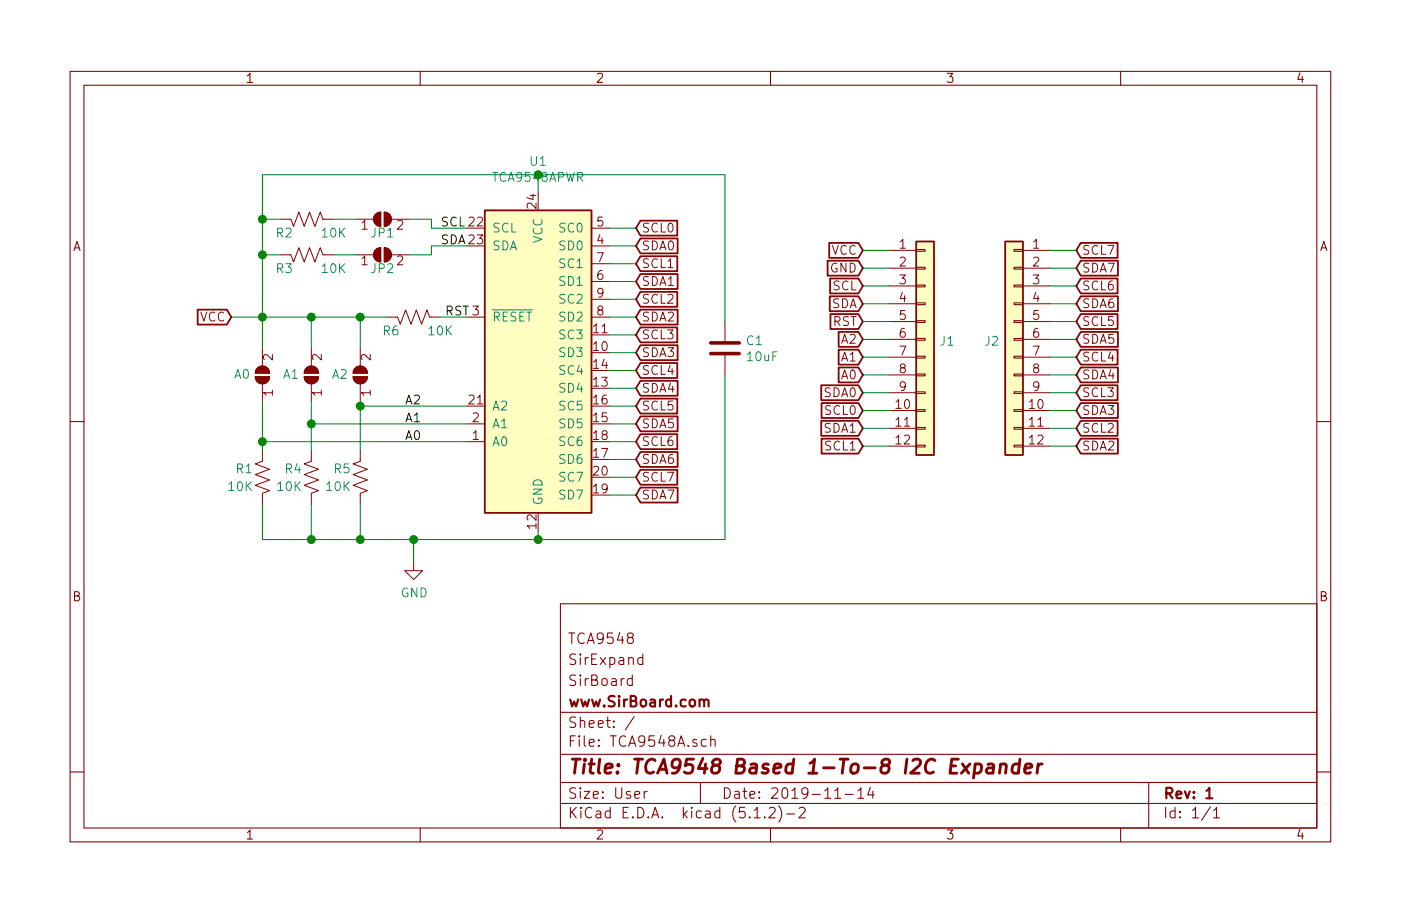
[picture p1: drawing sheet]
EESchema Schematic File Version 4
LIBS:TCA9548A-cache
EELAYER 29 0
EELAYER END
$Descr User 7874 5118
encoding utf-8
Sheet 1 1
Title "TCA9548 Based 1-To-8 I2C Expander"
Date "2019-11-14"
Rev "1"
Comp "www.SirBoard.com"
Comment1 "SirBoard"
Comment2 "SirExpand"
Comment3 "TCA9548"
Comment4 ""
$EndDescr
$Comp
L Device:C C1
U 1 1
P 4075 1950
F 0 "C1" H 4190 1995 50  0000 L CNN
F 1 "10uF" H 4190 1905 50  0000 L CNN
F 2 "Capacitor_SMD:C_0805_2012Metric" H 4113 1800 50  0001 C CNN
F 3 "~" H 4075 1950 50  0001 C CNN
	1    4075 1950
	1    0    0    -1  
$EndComp
$Comp
L Device:R_US R1
U 1 1
P 1475 2675
F 0 "R1" H 1525 2725 50  0000 L CNN
F 1 "10K" H 1525 2625 50  0000 L CNN
F 2 "Resistor_SMD:R_0603_1608Metric" V 1515 2665 50  0001 C CNN
F 3 "~" H 1475 2675 50  0001 C CNN
	1    1475 2675
	-1   0    0    -1  
$EndComp
$Comp
L Interface_Expansion:TCA9548APWR U1
U 1 1
P 3025 1975
F 0 "U1" H 3025 3053 50  0000 C CNN
F 1 "TCA9548APWR" H 3025 2963 50  0000 C CNN
F 2 "Package_SO:TSSOP-24_4.4x7.8mm_P0.65mm" H 3025 975 50  0001 C CNN
F 3 "http://www.ti.com/lit/ds/symlink/tca9548a.pdf" H 3075 2225 50  0001 C CNN
	1    3025 1975
	1    0    0    -1  
$EndComp
$Comp
L Jumper:SolderJumper_2_Open A0
U 1 1
P 1475 2100
F 0 "A0" V 1475 2213 50  0000 C CNN
F 1 "SolderJumper_2_Open" H 1475 2213 50  0001 C CNN
F 2 "Jumper:SolderJumper-2_P1.3mm_Open_RoundedPad1.0x1.5mm" H 1475 2100 50  0001 C CNN
F 3 "~" H 1475 2100 50  0001 C CNN
	1    1475 2100
	0    -1   -1   0   
$EndComp
$Comp
L Jumper:SolderJumper_2_Open A1
U 1 1
P 1750 2100
F 0 "A1" V 1750 2213 50  0000 C CNN
F 1 "SolderJumper_2_Open" H 1750 2213 50  0001 C CNN
F 2 "Jumper:SolderJumper-2_P1.3mm_Open_RoundedPad1.0x1.5mm" H 1750 2100 50  0001 C CNN
F 3 "~" H 1750 2100 50  0001 C CNN
	1    1750 2100
	0    -1   -1   0   
$EndComp
$Comp
L Jumper:SolderJumper_2_Open A2
U 1 1
P 2025 2100
F 0 "A2" V 2025 2213 50  0000 C CNN
F 1 "SolderJumper_2_Open" H 2025 2213 50  0001 C CNN
F 2 "Jumper:SolderJumper-2_P1.3mm_Open_RoundedPad1.0x1.5mm" H 2025 2100 50  0001 C CNN
F 3 "~" H 2025 2100 50  0001 C CNN
	1    2025 2100
	0    -1   -1   0   
$EndComp
$Comp
L Jumper:SolderJumper_2_Open JP2
U 1 1
P 2150 1425
F 0 "JP2" H 2150 1350 50  0000 C CNN
F 1 "SolderJumper_2_Open" H 2150 1538 50  0001 C CNN
F 2 "Jumper:SolderJumper-2_P1.3mm_Open_RoundedPad1.0x1.5mm" H 2150 1425 50  0001 C CNN
F 3 "~" H 2150 1425 50  0001 C CNN
	1    2150 1425
	1    0    0    -1  
$EndComp
$Comp
L Jumper:SolderJumper_2_Open JP1
U 1 1
P 2150 1225
F 0 "JP1" H 2150 1150 50  0000 C CNN
F 1 "SolderJumper_2_Open" H 2150 1338 50  0001 C CNN
F 2 "Jumper:SolderJumper-2_P1.3mm_Open_RoundedPad1.0x1.5mm" H 2150 1225 50  0001 C CNN
F 3 "~" H 2150 1225 50  0001 C CNN
	1    2150 1225
	1    0    0    -1  
$EndComp
$Comp
L Device:R_US R4
U 1 1
P 1750 2675
F 0 "R4" H 1800 2725 50  0000 L CNN
F 1 "10K" H 1800 2625 50  0000 L CNN
F 2 "Resistor_SMD:R_0603_1608Metric" V 1790 2665 50  0001 C CNN
F 3 "~" H 1750 2675 50  0001 C CNN
	1    1750 2675
	-1   0    0    -1  
$EndComp
$Comp
L Device:R_US R5
U 1 1
P 2025 2675
F 0 "R5" H 2075 2725 50  0000 L CNN
F 1 "10K" H 2075 2625 50  0000 L CNN
F 2 "Resistor_SMD:R_0603_1608Metric" V 2065 2665 50  0001 C CNN
F 3 "~" H 2025 2675 50  0001 C CNN
	1    2025 2675
	-1   0    0    -1  
$EndComp
$Comp
L power:GND #PWR0101
U 1 1
P 2325 3150
F 0 "#PWR0101" H 2325 2900 50  0001 C CNN
F 1 "GND" H 2329 2978 50  0000 C CNN
F 2 "" H 2325 3150 50  0001 C CNN
F 3 "" H 2325 3150 50  0001 C CNN
	1    2325 3150
	1    0    0    -1  
$EndComp
Wire Wire Line
	1475 2825 1475 3025
Wire Wire Line
	1475 3025 1750 3025
Wire Wire Line
	2025 3025 2025 2825
Connection ~ 1750 3025
Wire Wire Line
	1750 3025 2025 3025
Wire Wire Line
	1750 2825 1750 3025
Text GLabel 1300 1775 0    50   Input ~ 0
VCC
Connection ~ 1475 1775
Wire Wire Line
	1475 1950 1475 1775
Wire Wire Line
	1300 1775 1475 1775
Wire Wire Line
	2025 1775 2025 1950
Connection ~ 1750 1775
Wire Wire Line
	1750 1950 1750 1775
Wire Wire Line
	1475 1775 1750 1775
Wire Wire Line
	1750 1775 2025 1775
Wire Wire Line
	2025 2250 2025 2275
Wire Wire Line
	1750 2250 1750 2375
Wire Wire Line
	1475 2250 1475 2475
Wire Wire Line
	2025 2275 2625 2275
Connection ~ 2025 2275
Wire Wire Line
	2025 2275 2025 2525
Wire Wire Line
	2625 2375 1750 2375
Connection ~ 1750 2375
Wire Wire Line
	1750 2375 1750 2525
Wire Wire Line
	2625 2475 1475 2475
Connection ~ 1475 2475
Wire Wire Line
	1475 2475 1475 2525
$Comp
L Device:R_US R6
U 1 1
P 2325 1775
F 0 "R6" V 2400 1850 50  0000 L CNN
F 1 "10K" V 2400 1550 50  0000 L CNN
F 2 "Resistor_SMD:R_0603_1608Metric" V 2365 1765 50  0001 C CNN
F 3 "~" H 2325 1775 50  0001 C CNN
	1    2325 1775
	0    -1   1    0   
$EndComp
Wire Wire Line
	2475 1775 2625 1775
Connection ~ 2025 1775
Wire Wire Line
	2025 1775 2175 1775
Wire Wire Line
	2025 3025 2325 3025
Wire Wire Line
	3025 3025 3025 2975
Connection ~ 2025 3025
Wire Wire Line
	2325 3025 2325 3150
Connection ~ 2325 3025
Wire Wire Line
	2325 3025 3025 3025
Wire Wire Line
	1475 1775 1475 1425
Wire Wire Line
	1475 975  3025 975 
Wire Wire Line
	3025 975  3025 1075
$Comp
L Device:R_US R2
U 1 1
P 1725 1225
F 0 "R2" V 1800 1300 50  0000 L CNN
F 1 "10K" V 1800 1000 50  0000 L CNN
F 2 "Resistor_SMD:R_0603_1608Metric" V 1765 1215 50  0001 C CNN
F 3 "~" H 1725 1225 50  0001 C CNN
	1    1725 1225
	0    -1   1    0   
$EndComp
$Comp
L Device:R_US R3
U 1 1
P 1725 1425
F 0 "R3" V 1800 1500 50  0000 L CNN
F 1 "10K" V 1800 1200 50  0000 L CNN
F 2 "Resistor_SMD:R_0603_1608Metric" V 1765 1415 50  0001 C CNN
F 3 "~" H 1725 1425 50  0001 C CNN
	1    1725 1425
	0    -1   1    0   
$EndComp
Wire Wire Line
	1475 1225 1575 1225
Connection ~ 1475 1225
Wire Wire Line
	1475 1225 1475 975 
Wire Wire Line
	1475 1425 1575 1425
Connection ~ 1475 1425
Wire Wire Line
	1475 1425 1475 1225
Wire Wire Line
	2000 1425 1875 1425
Wire Wire Line
	1875 1225 2000 1225
Wire Wire Line
	2300 1225 2425 1225
Wire Wire Line
	2425 1225 2425 1275
Wire Wire Line
	2425 1275 2625 1275
Wire Wire Line
	2300 1425 2425 1425
Wire Wire Line
	2425 1425 2425 1375
Wire Wire Line
	2425 1375 2625 1375
Wire Wire Line
	4075 1800 4075 975 
Wire Wire Line
	4075 975  3025 975 
Connection ~ 3025 975 
Wire Wire Line
	4075 2100 4075 3025
Wire Wire Line
	4075 3025 3025 3025
Connection ~ 3025 3025
Text GLabel 3575 1275 2    50   Input ~ 0
SCL0
Text GLabel 3575 1375 2    50   Input ~ 0
SDA0
Text GLabel 3575 1475 2    50   Input ~ 0
SCL1
Text GLabel 3575 1575 2    50   Input ~ 0
SDA1
Text GLabel 3575 1675 2    50   Input ~ 0
SCL2
Text GLabel 3575 1775 2    50   Input ~ 0
SDA2
Text GLabel 3575 1875 2    50   Input ~ 0
SCL3
Text GLabel 3575 1975 2    50   Input ~ 0
SDA3
Text GLabel 3575 2075 2    50   Input ~ 0
SCL4
Text GLabel 3575 2175 2    50   Input ~ 0
SDA4
Text GLabel 3575 2275 2    50   Input ~ 0
SCL5
Text GLabel 3575 2375 2    50   Input ~ 0
SDA5
Text GLabel 3575 2475 2    50   Input ~ 0
SCL6
Text GLabel 3575 2575 2    50   Input ~ 0
SDA6
Text GLabel 3575 2675 2    50   Input ~ 0
SCL7
Text GLabel 3575 2775 2    50   Input ~ 0
SDA7
Wire Wire Line
	3575 1275 3425 1275
Wire Wire Line
	3425 1375 3575 1375
Wire Wire Line
	3575 1475 3425 1475
Wire Wire Line
	3425 1575 3575 1575
Wire Wire Line
	3575 1675 3425 1675
Wire Wire Line
	3425 1775 3575 1775
Wire Wire Line
	3575 1875 3425 1875
Wire Wire Line
	3425 1975 3575 1975
Wire Wire Line
	3575 2075 3425 2075
Wire Wire Line
	3425 2175 3575 2175
Wire Wire Line
	3575 2275 3425 2275
Wire Wire Line
	3425 2375 3575 2375
Wire Wire Line
	3575 2475 3425 2475
Wire Wire Line
	3425 2575 3575 2575
Wire Wire Line
	3575 2675 3425 2675
Wire Wire Line
	3425 2775 3575 2775
$Comp
L Connector_Generic:Conn_01x12 J1
U 1 1
P 5200 1900
F 0 "J1" H 5279 1892 50  0000 L CNN
F 1 "Conn_01x12" H 5279 1802 50  0001 L CNN
F 2 "Connector_PinHeader_2.54mm:PinHeader_1x12_P2.54mm_Vertical" H 5200 1900 50  0001 C CNN
F 3 "~" H 5200 1900 50  0001 C CNN
	1    5200 1900
	1    0    0    -1  
$EndComp
Text GLabel 6050 1400 2    50   Input ~ 0
SCL7
Text GLabel 6050 1500 2    50   Input ~ 0
SDA7
Wire Wire Line
	6050 1400 5900 1400
Wire Wire Line
	5900 1500 6050 1500
Text GLabel 6050 1600 2    50   Input ~ 0
SCL6
Text GLabel 6050 1700 2    50   Input ~ 0
SDA6
Wire Wire Line
	6050 1600 5900 1600
Wire Wire Line
	5900 1700 6050 1700
Text GLabel 6050 1800 2    50   Input ~ 0
SCL5
Text GLabel 6050 1900 2    50   Input ~ 0
SDA5
Wire Wire Line
	6050 1800 5900 1800
Wire Wire Line
	5900 1900 6050 1900
Text GLabel 6050 2000 2    50   Input ~ 0
SCL4
Text GLabel 6050 2100 2    50   Input ~ 0
SDA4
Wire Wire Line
	6050 2000 5900 2000
Wire Wire Line
	5900 2100 6050 2100
Text GLabel 6050 2200 2    50   Input ~ 0
SCL3
Text GLabel 6050 2300 2    50   Input ~ 0
SDA3
Wire Wire Line
	6050 2200 5900 2200
Wire Wire Line
	5900 2300 6050 2300
Text GLabel 6050 2400 2    50   Input ~ 0
SCL2
Text GLabel 6050 2500 2    50   Input ~ 0
SDA2
Wire Wire Line
	6050 2400 5900 2400
Wire Wire Line
	5900 2500 6050 2500
Text GLabel 4850 2500 0    50   Input ~ 0
SCL1
Text GLabel 4850 2400 0    50   Input ~ 0
SDA1
Wire Wire Line
	4850 2500 5000 2500
Wire Wire Line
	5000 2400 4850 2400
Text GLabel 4850 2300 0    50   Input ~ 0
SCL0
Text GLabel 4850 2200 0    50   Input ~ 0
SDA0
Wire Wire Line
	4850 2300 5000 2300
Wire Wire Line
	5000 2200 4850 2200
Text Label 2275 2275 0    50   ~ 0
A2
Text Label 2275 2375 0    50   ~ 0
A1
Text Label 2275 2475 0    50   ~ 0
A0
Text GLabel 4850 2100 0    50   Input ~ 0
A0
Text GLabel 4850 2000 0    50   Input ~ 0
A1
Text GLabel 4850 1900 0    50   Input ~ 0
A2
Wire Wire Line
	4850 1900 5000 1900
Wire Wire Line
	5000 2000 4850 2000
Wire Wire Line
	4850 2100 5000 2100
Text Label 2500 1775 0    50   ~ 0
RST
Text GLabel 4850 1400 0    50   Input ~ 0
VCC
Text GLabel 4850 1500 0    50   Input ~ 0
GND
Text GLabel 4850 1600 0    50   Input ~ 0
SCL
Text GLabel 4850 1700 0    50   Input ~ 0
SDA
Text GLabel 4850 1800 0    50   Input ~ 0
RST
Wire Wire Line
	5000 1400 4850 1400
Wire Wire Line
	4850 1500 5000 1500
Wire Wire Line
	5000 1600 4850 1600
Wire Wire Line
	4850 1700 5000 1700
Wire Wire Line
	5000 1800 4850 1800
$Comp
L Connector_Generic:Conn_01x12 J2
U 1 1
P 5700 1900
F 0 "J2" H 5779 1892 50  0000 L CNN
F 1 "Conn_01x12" H 5779 1802 50  0001 L CNN
F 2 "Connector_PinHeader_2.54mm:PinHeader_1x12_P2.54mm_Vertical" H 5700 1900 50  0001 C CNN
F 3 "~" H 5700 1900 50  0001 C CNN
	1    5700 1900
	-1   0    0    -1  
$EndComp
Text Label 2475 1275 0    50   ~ 0
SCL
Text Label 2475 1375 0    50   ~ 0
SDA
$EndSCHEMATC
